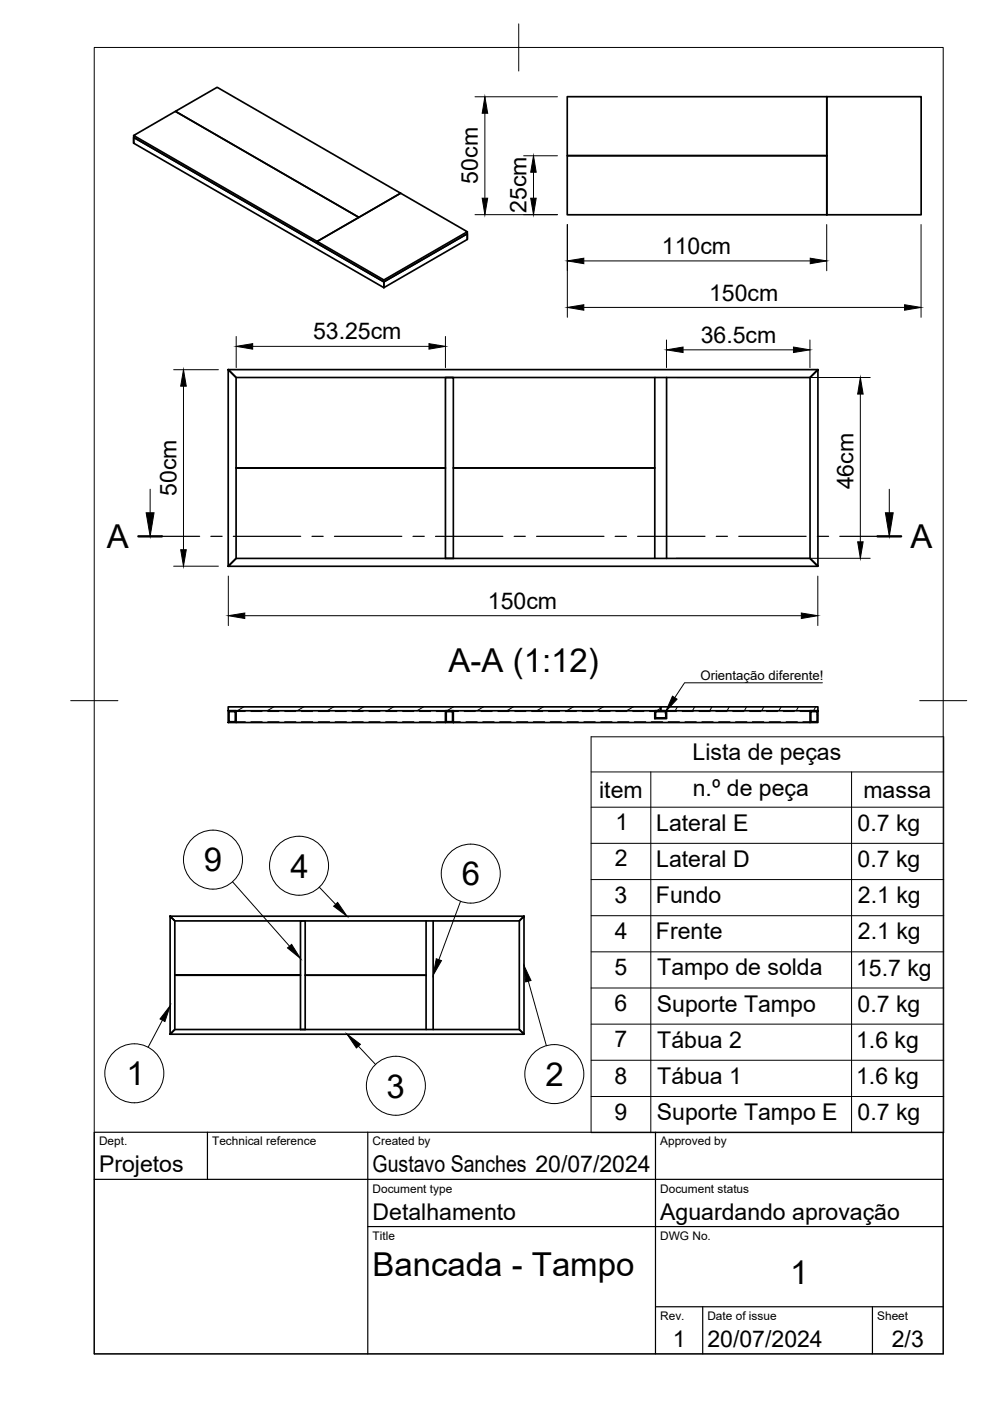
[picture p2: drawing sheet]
<svg xmlns="http://www.w3.org/2000/svg" width="210mm" height="297mm" viewBox="0 0 210 297" stroke-linecap="round" stroke-linejoin="round" font-family="sans-serif">
<!-- layer: Visible -->
<g fill="none" stroke="#000" stroke-width=".36">
<path d="M28.3 29.1l53.1 30.7v1.2l-53.1-30.6zM28.3 28.7l8.9-5.1 38.9 22.5-8.9 5.1zM28.3 28.7v.4l38.9 22.5v-.4M28.3 29.1v1.3M37.2 23.6l8.8-5.1 38.9 22.5-8.8 5.1zM120.3 20.5h55v12.5h-55zM120.3 33h55v12.5h-55zM175.3 20.5h20v25h-20zM67.2 51.2l17.7-10.2 14.2 8.1-17.7 10.3zM81.4 59.8l17.7-10.2v1.2l-17.7 10.2zM81.4 59.4v.4M99.1 49.1v.5l-17.7 10.2-14.2-8.2v-.4"/>
<path d="M99.1 49.6v1.2M48.4 78.4l1.7 1.6v38.4l-1.7 1.7zM48.4 78.4h125l-1.7 1.6h-121.6zM173.4 78.4v41.7l-1.7-1.7v-38.4zM94.4 99.2h-44.3h44.3M94.4 80h1.7v38.4h-1.7zM96.1 99.2h42.7M138.8 80v38.4M141.3 80v38.4M48.4 120.1l1.7-1.7h121.6l1.7 1.7zM48.4 150.7h1.7v2.5h-1.7zM48.4 149.9h91.7v.8h-91.7z"/>
<path d="M48.6 150.9h1.3v2.1h-1.3zM50.1 153.2h44.3M94.4 150.7h1.7v2.5h-1.7zM94.6 150.9h1.3v2.1h-1.3zM96.1 153.2h75.6M138.8 150.7h2.5v1.7h-2.5zM139 150.9h2.2v1.3h-2.2zM140.1 149.9h33.3v.8h-33.3zM171.7 150.7h1.7v2.5h-1.7zM171.9 150.9h1.3v2.1h-1.3zM36.1 194.3l1 .9v23.1l-1 1zM36.1 194.3h75l-1 .9h-73z"/>
<path d="M63.7 195.2h1v23.1h-1zM90.3 195.2v23.1M91.8 195.2v23.1M111.1 194.3v25l-1-1v-23.1zM36.1 219.3l1-1h73l1 1zM63.7 206.8h-26.6h26.6M64.7 206.8h25.6"/>
</g>
<!-- layer: Hidden -->
<g fill="none" stroke="#000" stroke-width=".21">
<path d="M49.9 150.9h2.1M49.9 153h2.1M53.2 150.9h2.4M53.2 153h2.4M56.8 150.9h2.3M56.8 153h2.3M60.3 150.9h2.4M60.3 153h2.4M63.9 150.9h2.4M63.9 153h2.4M67.5 150.9h2.4M67.5 153h2.4"/>
<path d="M71.1 150.9h2.3M71.1 153h2.3M74.6 150.9h2.4M74.6 153h2.4M78.2 150.9h2.4M78.2 153h2.4M81.8 150.9h2.4M81.8 153h2.4M85.3 150.9h2.4M85.3 153h2.4M88.9 150.9h2.4M88.9 153h2.4"/>
<path d="M92.5 150.9h2.1M92.5 153h2.1M95.9 150.9h1.3M95.9 153h1.7M98.4 150.9h2.4M98.8 153h2.4M102 150.9h2.4M102.4 153h2.4M105.6 150.9h2.3M105.9 153h2.4M109.1 150.9h2.4M109.5 153h2.4"/>
<path d="M112.7 150.9h2.4M113.1 153h2.4M116.3 150.9h2.4M116.7 153h2.3M119.8 150.9h2.4M120.2 153h2.4M123.4 150.9h2.4M123.8 153h2.4M127 150.9h2.4M127.4 153h2.4M130.6 150.9h2.3M131 153h2.3"/>
<path d="M134.1 150.9h2.4M134.5 153h2.4M137.7 150.9h1.3M138.1 153h2.4M141.2 150.9h2.2M141.7 153h2.4M144.6 150.9h2.4M145.2 153h2.4M148.2 150.9h2.4M148.8 153h2.4M151.8 150.9h2.4M152.4 153h2.4"/>
<path d="M155.3 150.9h2.4M156 153h2.3M158.9 150.9h2.4M159.5 153h2.4M162.5 150.9h2.4M163.1 153h2.4M166.1 150.9h2.3M166.7 153h2.4M169.6 150.9h2.3M170.2 153h1.7"/>
</g>
<!-- layer: BORDER -->
<path d="M20 10.1h180v276.9h-180zM110 5.1v10M15 148.6h10M195 148.6h10" fill="none" stroke="#000" stroke-width=".21"/>
<!-- layer: TITLEBLOCK -->
<path d="M20 240.1h180v46.9h-180zM20 250h180M44 240.1v9.9M78 240.1v46.9M139 240.1v46.9M78 260.1h122M139 277.1h61M149 277.1v9.9M185 277.1v9.9" fill="none" stroke="#000" stroke-width=".25"/>
<!-- layer: Parts Lists -->
<g fill="none" stroke="#000" stroke-width=".21">
<path d="M125.3 156.2h74.8v83.9h-74.8zM125.3 163.7h74.8M125.3 171.1h74.8M125.3 178.8h74.8M138 163.7v76.4M180.6 163.7v76.4M125.3 186.5h74.8M125.3 194.1h74.8M125.3 201.8h74.8M125.3 209.5h74.8M125.3 217.1h74.8M125.3 224.8h74.8"/>
<path d="M125.3 232.5h74.8"/>
</g>
<!-- layer: Balloons -->
<g fill="none" stroke="#000" stroke-width=".21">
<circle cx="45.2" cy="182.3" r="6.3"/>
<circle cx="63.4" cy="183.6" r="6.3"/>
<circle cx="99.8" cy="185.2" r="6.3"/>
<circle cx="28.5" cy="227.6" r="6.3"/>
<circle cx="83.9" cy="230.2" r="6.3"/>
<circle cx="117.5" cy="227.7" r="6.3"/>
</g>
<!-- layer: 0 -->
<path d="M70.7 192.1l.9-.8 2 3zM36.1 213.2l-1.1 3.4-1.1-.6zM61 201l.8-.8 1.9 3zM92.5 203.3l1.1 .4-1.8 3.1zM111.1 204.7l1.5 3.2-1.1 .3zM73.6 219.3l2.8 2.1-.8 .8z" fill="#000" stroke="#000" stroke-width=".21"/>
<path d="M49.3 187l12.1 13.6M67.7 188.1l3.5 3.6M97.6 191.1l-4.6 12.4M34.4 216.3l-3 5.8M112 208l3.8 13.7M76 221.8l3.6 3.9" fill="none" stroke="#000" stroke-width=".21"/>
<!-- layer: FD_Dimensions -->
<g fill="none" stroke="#000" stroke-width=".21">
<path d="M100.7 20.5h17.5M102.8 24v18M111 33h7.2M113.1 36.5v5.5M100.7 45.5h17.5M120.3 47.6v19.7M123.8 55.3h48M175.3 47.6v9.8M195.3 47.6v19.7M36.8 78.4h9.5M50.1 71.3v6.6M53.6 73.4h37.4"/>
<path d="M94.4 71.3v6.6M123.8 65.2h68M141.3 72.1v5.8M144.8 74.2h23.4M171.7 72.1v5.8M38.9 81.9v34.7M143.4 80h41.1M182.4 83.6v31.3M143.4 118.4h41.1M36.8 120h9.5M48.4 122.1v10.5M51.9 130.5h118"/>
<path d="M173.4 122.1v10.5"/>
</g>
<g fill="#000" stroke="#000" stroke-width=".21">
<path d="M102.8 20.5l.6 3.5h-1.2zM113.1 33l.6 3.5h-1.2zM102.2 42h1.2l-.6 3.5zM112.5 42h1.2l-.6 3.5zM120.3 55.3l3.5-.6v1.2zM171.8 54.7l3.5 .6-3.5 .6zM50.1 73.4l3.5-.5v1.1zM91 72.9l3.4 .5-3.4 .6zM120.3 65.2l3.5-.6v1.2zM141.3 74.2l3.5-.6v1.1zM168.2 73.6l3.5 .6-3.5 .5zM191.8 64.6l3.5 .6-3.5 .6z"/>
<path d="M38.9 78.4l.6 3.5h-1.2zM182.4 80l.6 3.6h-1.2zM38.3 116.6h1.2l-.6 3.4zM181.8 114.9h1.2l-.6 3.5zM48.4 130.5l3.5-.5v1.1zM169.9 130l3.5 .5-3.5 .6z"/>
</g>
<!-- layer: Hatching -->
<g fill="none" stroke="#000" stroke-width=".21">
<path d="M49.7 153l-.1 .2M50.1 152.7l-.2 .2M51.8 149.8l-1.5 .9M58.1 149.8l-1.4 .9M64.5 149.8l-1.5 .9M70.8 149.8l-1.4 .9M77.2 149.8l-1.5 .9M83.5 149.8l-1.4 .9M89.9 149.8l-1.5 .9M95.7 150.7l.4 .2M96.2 149.8l-1.4 .9M102.6 149.8l-1.5 .9"/>
<path d="M108.9 149.8l-1.4 .9M115.3 149.8l-1.5 .9M121.6 149.8l-1.4 .9M128 149.8l-1.5 .9M134.3 149.8l-1.4 .9M139.1 150.7l.1 .1M140 152.2l.1 .1M140.1 150.2l-.9 .5M143.6 149.8l-.4 .9M147.3 149.8l-.5 .9M151 149.8l-.5 .9M154.6 149.8l-.4 .9"/>
<path d="M158.3 149.8l-.5 .9M162 149.8l-.5 .9M165.6 149.8l-.5 .9M169.3 149.8l-.5 .9M172.4 150.7l.2 .1M173 149.8l-.5 .9M173.2 151.5l.2 .2"/>
</g>
<!-- layer: Section Lines -->
<path d="M29.3 113.7h5M186.1 113.7h5" fill="none" stroke="#000" stroke-width=".51"/>
<g fill="none" stroke="#000" stroke-width=".25">
<path d="M34.3 113.7h8M44.7 113.7h2.4M49.5 113.7h14.3M66.1 113.7h2.4M70.9 113.7h14.3M87.6 113.7h2.4M92.3 113.7h14.3M109 113.7h2.4M113.8 113.7h14.3M130.4 113.7h2.4M135.2 113.7h14.3M151.9 113.7h2.3"/>
<path d="M156.6 113.7h14.3M173.3 113.7h2.4M178.1 113.7h8"/>
</g>
<path d="M31.8 103.7v5M188.6 103.7v5" fill="none" stroke="#000" stroke-width=".21"/>
<path d="M31 108.7h1.7l-.9 5zM187.7 108.7h1.7l-.8 5z" fill="#000" stroke="#000" stroke-width=".21"/>
<!-- layer: Leaders -->
<path d="M142.6 147.6l1 .6-2.4 2.6z" fill="#000" stroke="#000" stroke-width=".21"/>
<path d="M174.4 144.8h-29.3l-2 3.1" fill="none" stroke="#000" stroke-width=".21"/>
<g font-size="7">
<text x="22.6" y="116.2">A</text>
<text x="193.1" y="116.2">A</text>
<text x="95.1" y="142.6">A-A (1:12)</text>
<text x="43.2" y="184.7">9</text>
<text x="61.6" y="186.1">4</text>
<text x="97.9" y="187.7">6</text>
<text x="26.8" y="230.1">1</text>
<text x="82" y="232.7">3</text>
<text x="115.7" y="230.3">2</text>
<text x="79" y="270.6">Bancada - Tampo</text>
<text x="167.5" y="272.3">1</text>
</g>
<g font-size="4.9">
<text x="101.3" y="38.9" transform="rotate(-90 101.3 38.9)">50cm</text>
<text x="111.7" y="45.2" transform="rotate(-90 111.7 45.2)">25cm</text>
<text x="140.3" y="53.9">110cm</text>
<text x="150.3" y="63.7">150cm</text>
<text x="66.4" y="72">53.25cm</text>
<text x="148.6" y="72.7">36.5cm</text>
<text x="37.4" y="105.1" transform="rotate(-90 37.4 105.1)">50cm</text>
<text x="181" y="103.8" transform="rotate(-90 181 103.8)">46cm</text>
<text x="103.5" y="129.1">150cm</text>
<text x="146.9" y="161.2">Lista de peças</text>
<text x="127" y="169.1">item</text>
<text x="146.9" y="168.7">n.º de peça</text>
<text x="183.1" y="169.1">massa</text>
<text x="130.5" y="176.1">1</text>
<text x="139.1" y="176.1">Lateral E</text>
<text x="181.8" y="176.2">0.7 kg</text>
<text x="130.4" y="183.7">2</text>
<text x="139.1" y="183.8">Lateral D</text>
<text x="181.8" y="183.8">0.7 kg</text>
<text x="130.3" y="191.4">3</text>
<text x="139.1" y="191.5">Fundo</text>
<text x="181.9" y="191.5">2.1 kg</text>
<text x="130.4" y="199">4</text>
<text x="139.1" y="199.1">Frente</text>
<text x="181.9" y="199.2">2.1 kg</text>
<text x="130.3" y="206.7">5</text>
<text x="139.4" y="206.8">Tampo de solda</text>
<text x="181.5" y="206.8">15.7 kg</text>
<text x="130.3" y="214.4">6</text>
<text x="139.3" y="214.5">Suporte Tampo</text>
<text x="181.8" y="214.5">0.7 kg</text>
<text x="130.3" y="222">7</text>
<text x="139.4" y="222.2">Tábua 2</text>
<text x="181.5" y="222.2">1.6 kg</text>
<text x="130.3" y="229.7">8</text>
<text x="139.4" y="229.8">Tábua 1</text>
<text x="181.5" y="229.8">1.6 kg</text>
<text x="130.3" y="237.4">9</text>
<text x="139.3" y="237.5">Suporte Tampo E</text>
<text x="181.8" y="237.5">0.7 kg</text>
<text x="21" y="248.5">Projetos</text>
<text x="79" y="248.5">Gustavo Sanches 20/07/2024</text>
<text x="79" y="258.6">Detalhamento</text>
<text x="140" y="258.6">Aguardando aprovação</text>
<text x="142.6" y="285.7">1</text>
<text x="150" y="285.5">20/07/2024</text>
<text x="189.1" y="285.7">2/3</text>
</g>
<text font-size="2.8" x="148.5" y="144.2">Orientação diferente!</text>
<g font-size="2.5">
<text x="21" y="242.9">Dept.</text>
<text x="45" y="242.9">Technical reference</text>
<text x="79" y="242.9">Created by</text>
<text x="140" y="242.9">Approved by</text>
<text x="79" y="252.8">Document type</text>
<text x="140" y="252.8">Document status</text>
<text x="79" y="262.9">Title</text>
<text x="140" y="262.9">DWG No.</text>
<text x="140" y="279.9">Rev.</text>
<text x="150" y="279.9">Date of issue</text>
<text x="186" y="279.9">Sheet</text>
</g>
</svg>
